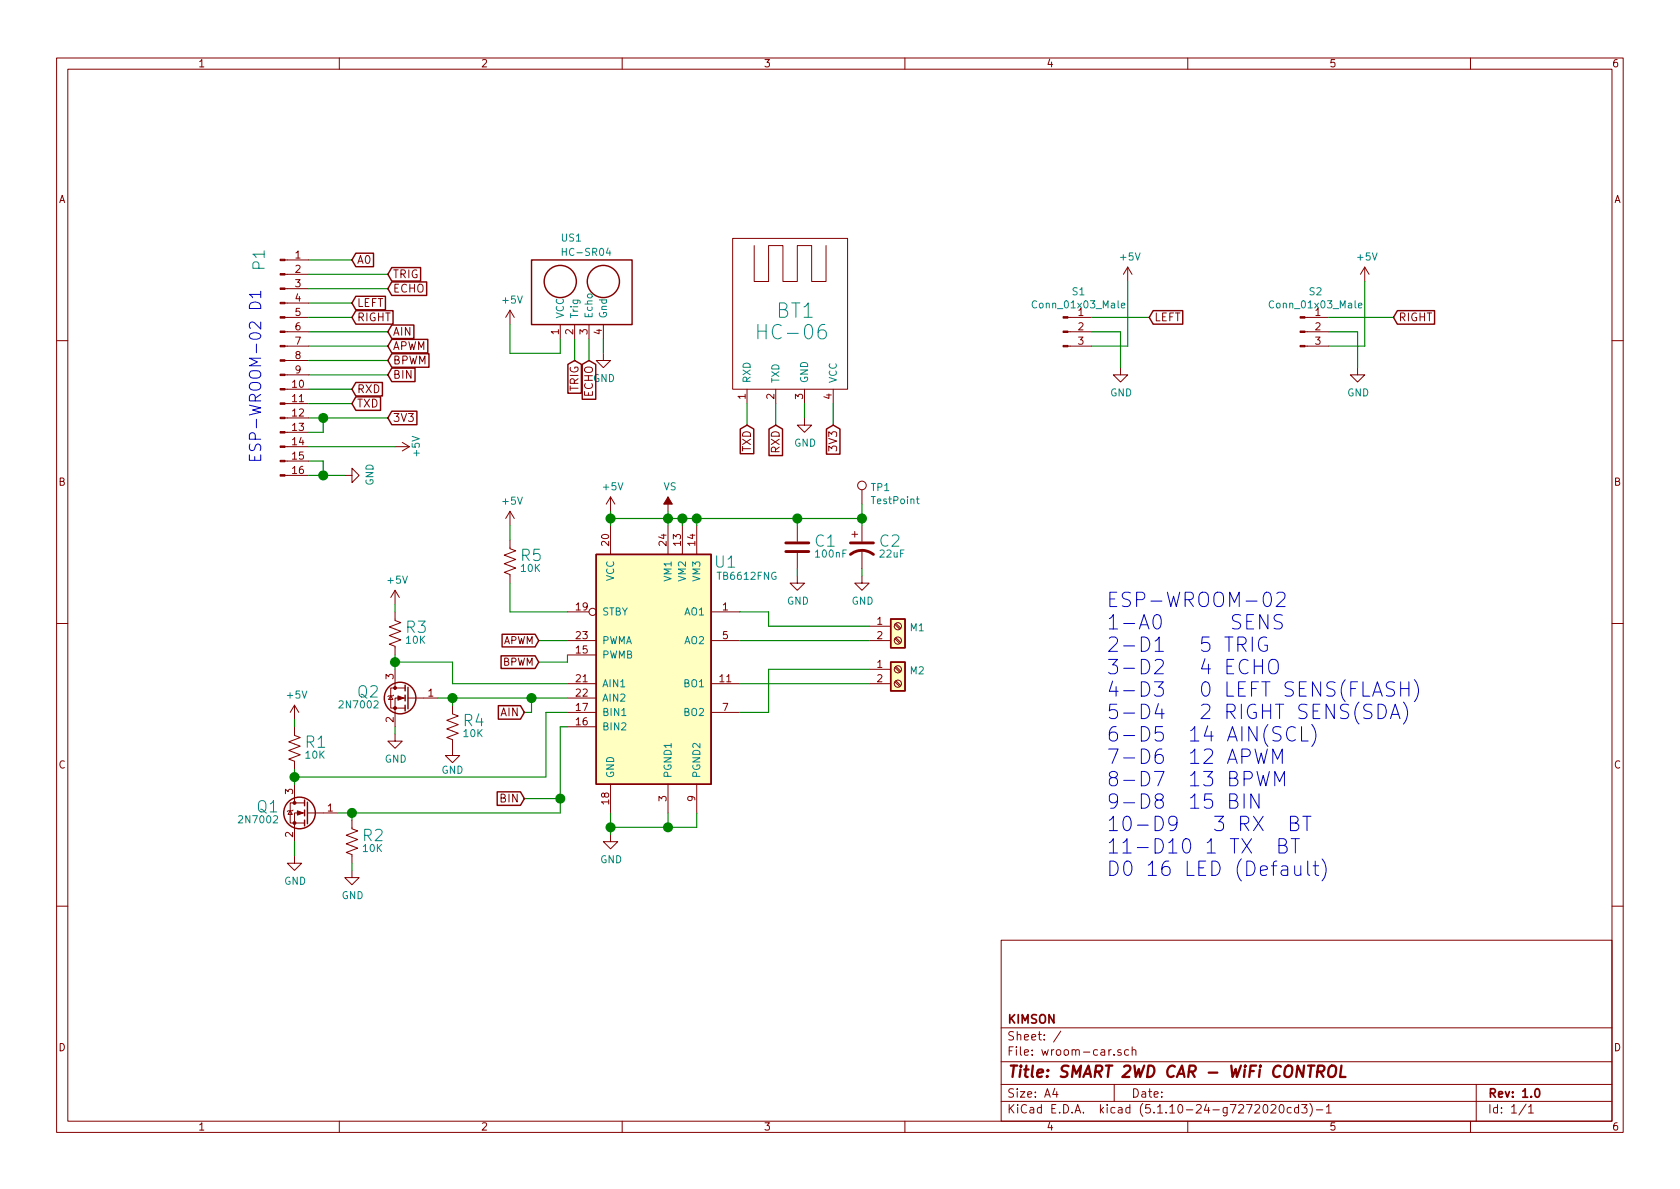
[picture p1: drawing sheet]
EESchema Schematic File Version 4
EELAYER 30 0
EELAYER END
$Descr A4 11693 8268
encoding utf-8
Sheet 1 1
Title "SMART 2WD CAR - WiFi CONTROL"
Date ""
Rev "1.0"
Comp "KIMSON"
Comment1 ""
Comment2 ""
Comment3 ""
Comment4 ""
$EndDescr
$Comp
L Connector:Conn_01x16_Male P1
U 1 1
P 1950 2500
F 0 "P1" V 1800 3200 79  0000 C CNN
F 1 "Conn_01x16_Male" V 1876 2428 50  0001 C CNN
F 2 "Connector_PinHeader_2.54mm:PinHeader_1x16_P2.54mm_Vertical" H 1950 2500 50  0001 C CNN
F 3 "~" H 1950 2500 50  0001 C CNN
	1    1950 2500
	1    0    0    -1  
$EndComp
Text GLabel 2450 1800 2    55   Input ~ 0
A0
$Comp
L power:GND #PWR0111
U 1 1
P 2400 3300
F 0 "#PWR0111" H 2400 3050 50  0001 C CNN
F 1 "GND" H 2405 3127 50  0000 C CNN
F 2 "" H 2400 3300 50  0001 C CNN
F 3 "" H 2400 3300 50  0001 C CNN
	1    2400 3300
	0    -1   -1   0   
$EndComp
$Comp
L power:+5V #PWR0112
U 1 1
P 2750 3100
F 0 "#PWR0112" H 2750 2950 50  0001 C CNN
F 1 "+5V" H 2750 3250 50  0000 C CNN
F 2 "" H 2750 3100 50  0001 C CNN
F 3 "" H 2750 3100 50  0001 C CNN
	1    2750 3100
	0    1    1    0   
$EndComp
Wire Wire Line
	2150 3300 2250 3300
Wire Wire Line
	2150 3200 2250 3200
Wire Wire Line
	2250 3200 2250 3300
Connection ~ 2250 3300
Wire Wire Line
	2250 3300 2400 3300
Text GLabel 2450 2200 2    55   Input ~ 0
RIGHT
Text GLabel 2700 2400 2    55   Input ~ 0
APWM
Wire Wire Line
	2150 2200 2450 2200
Text GLabel 2700 2000 2    55   Input ~ 0
ECHO
Text Notes 1829 2000 3    79   ~ 0
ESP-WROOM-02 D1
$Comp
L Device:C C1
U 1 1
P 5550 3800
F 0 "C1" H 5665 3846 79  0000 L CNN
F 1 "100nF" H 5665 3755 50  0000 L CNN
F 2 "Capacitor_SMD:C_0805_2012Metric" H 5588 3650 50  0001 C CNN
F 3 "~" H 5550 3800 50  0001 C CNN
F 4 "C62912" H 5550 3800 50  0001 C CNN "LCSC"
	1    5550 3800
	1    0    0    -1  
$EndComp
$Comp
L power:GND #PWR01
U 1 1
P 5550 4000
F 0 "#PWR01" H 5550 3750 50  0001 C CNN
F 1 "GND" H 5555 3827 50  0000 C CNN
F 2 "" H 5550 4000 50  0001 C CNN
F 3 "" H 5550 4000 50  0001 C CNN
	1    5550 4000
	1    0    0    -1  
$EndComp
Wire Wire Line
	5550 3950 5550 4000
Wire Wire Line
	2700 2000 2150 2000
Wire Wire Line
	2150 1800 2450 1800
$Comp
L Driver_Motor:TB6612FNG U1
U 1 1
P 4550 4650
F 0 "U1" H 5050 5400 79  0000 C CNN
F 1 "TB6612FNG" H 5200 5300 50  0000 C CNN
F 2 "Package_SO:SSOP-24_5.3x8.2mm_P0.65mm" H 5850 3750 50  0001 C CNN
F 3 "https://toshiba.semicon-storage.com/us/product/linear/motordriver/detail.TB6612FNG.html" H 5000 5250 50  0001 C CNN
F 4 "C88224" H 4550 4650 50  0001 C CNN "LCSC"
	1    4550 4650
	1    0    0    -1  
$EndComp
$Comp
L Device:CP1 C2
U 1 1
P 6000 3800
F 0 "C2" H 6115 3846 79  0000 L CNN
F 1 "22uF" H 6115 3755 50  0000 L CNN
F 2 "Capacitor_Tantalum_SMD:CP_EIA-3528-12_Kemet-T_Pad1.50x2.35mm_HandSolder" H 6000 3800 50  0001 C CNN
F 3 "~" H 6000 3800 50  0001 C CNN
F 4 "C8020" H 6000 3800 50  0001 C CNN "LCSC"
	1    6000 3800
	1    0    0    -1  
$EndComp
Wire Wire Line
	5150 4950 5350 4950
Wire Wire Line
	5150 4750 6050 4750
Wire Wire Line
	5350 4950 5350 4650
Wire Wire Line
	5350 4650 6050 4650
$Comp
L power:+5V #PWR09
U 1 1
P 4250 3550
F 0 "#PWR09" H 4250 3400 50  0001 C CNN
F 1 "+5V" H 4265 3723 50  0000 C CNN
F 2 "" H 4250 3550 50  0001 C CNN
F 3 "" H 4250 3550 50  0001 C CNN
	1    4250 3550
	1    0    0    -1  
$EndComp
Wire Wire Line
	4250 3550 4250 3600
$Comp
L power:GND #PWR014
U 1 1
P 6000 4000
F 0 "#PWR014" H 6000 3750 50  0001 C CNN
F 1 "GND" H 6005 3827 50  0000 C CNN
F 2 "" H 6000 4000 50  0001 C CNN
F 3 "" H 6000 4000 50  0001 C CNN
	1    6000 4000
	1    0    0    -1  
$EndComp
Wire Wire Line
	6000 3950 6000 4000
$Comp
L power:VS #PWR012
U 1 1
P 4650 3550
F 0 "#PWR012" H 4450 3400 50  0001 C CNN
F 1 "VS" H 4665 3723 50  0000 C CNN
F 2 "" H 4650 3550 50  0001 C CNN
F 3 "" H 4650 3550 50  0001 C CNN
	1    4650 3550
	1    0    0    -1  
$EndComp
Wire Wire Line
	4650 3550 4650 3600
Wire Wire Line
	4650 3600 4750 3600
Wire Wire Line
	4850 3600 4850 3650
Connection ~ 4650 3600
Wire Wire Line
	4650 3600 4650 3650
Wire Wire Line
	4750 3650 4750 3600
Connection ~ 4750 3600
Wire Wire Line
	6000 3600 6000 3650
$Comp
L Device:R_US R3
U 1 1
P 2750 4400
F 0 "R3" H 2818 4446 79  0000 L CNN
F 1 "10K" H 2818 4355 50  0000 L CNN
F 2 "Resistor_SMD:R_0805_2012Metric" V 2790 4390 50  0001 C CNN
F 3 "~" H 2750 4400 50  0001 C CNN
F 4 "C17414" H 2750 4400 50  0001 C CNN "LCSC"
	1    2750 4400
	1    0    0    -1  
$EndComp
$Comp
L Device:R_US R1
U 1 1
P 2050 5200
F 0 "R1" H 2118 5246 79  0000 L CNN
F 1 "10K" H 2118 5155 50  0000 L CNN
F 2 "Resistor_SMD:R_0805_2012Metric" V 2090 5190 50  0001 C CNN
F 3 "~" H 2050 5200 50  0001 C CNN
F 4 "C17414" H 2050 5200 50  0001 C CNN "LCSC"
	1    2050 5200
	1    0    0    -1  
$EndComp
Wire Wire Line
	3050 4850 3150 4850
Wire Wire Line
	2750 4550 2750 4600
$Comp
L power:+5V #PWR05
U 1 1
P 2750 4200
F 0 "#PWR05" H 2750 4050 50  0001 C CNN
F 1 "+5V" H 2765 4373 50  0000 C CNN
F 2 "" H 2750 4200 50  0001 C CNN
F 3 "" H 2750 4200 50  0001 C CNN
	1    2750 4200
	1    0    0    -1  
$EndComp
$Comp
L power:+5V #PWR02
U 1 1
P 2050 5000
F 0 "#PWR02" H 2050 4850 50  0001 C CNN
F 1 "+5V" H 2065 5173 50  0000 C CNN
F 2 "" H 2050 5000 50  0001 C CNN
F 3 "" H 2050 5000 50  0001 C CNN
	1    2050 5000
	1    0    0    -1  
$EndComp
Wire Wire Line
	2750 4200 2750 4250
Wire Wire Line
	2050 5000 2050 5050
Wire Wire Line
	2050 5350 2050 5400
Wire Wire Line
	3900 5050 3950 5050
Wire Wire Line
	2750 4600 3150 4600
Wire Wire Line
	3150 4600 3150 4750
Wire Wire Line
	3150 4750 3950 4750
Connection ~ 2750 4600
Wire Wire Line
	2750 4600 2750 4650
Wire Wire Line
	2350 5650 2450 5650
Wire Wire Line
	3950 4950 3800 4950
Wire Wire Line
	3800 5400 2050 5400
Connection ~ 2050 5400
Wire Wire Line
	2050 5400 2050 5450
$Comp
L power:GND #PWR06
U 1 1
P 2750 5100
F 0 "#PWR06" H 2750 4850 50  0001 C CNN
F 1 "GND" H 2755 4927 50  0000 C CNN
F 2 "" H 2750 5100 50  0001 C CNN
F 3 "" H 2750 5100 50  0001 C CNN
	1    2750 5100
	1    0    0    -1  
$EndComp
$Comp
L power:GND #PWR03
U 1 1
P 2050 5950
F 0 "#PWR03" H 2050 5700 50  0001 C CNN
F 1 "GND" H 2055 5777 50  0000 C CNN
F 2 "" H 2050 5950 50  0001 C CNN
F 3 "" H 2050 5950 50  0001 C CNN
	1    2050 5950
	1    0    0    -1  
$EndComp
Wire Wire Line
	2750 5050 2750 5100
Wire Wire Line
	2050 5850 2050 5950
$Comp
L Device:R_US R4
U 1 1
P 3150 5050
F 0 "R4" H 3218 5096 79  0000 L CNN
F 1 "10K" H 3218 5005 50  0000 L CNN
F 2 "Resistor_SMD:R_0805_2012Metric" V 3190 5040 50  0001 C CNN
F 3 "~" H 3150 5050 50  0001 C CNN
F 4 "C17414" H 3150 5050 50  0001 C CNN "LCSC"
	1    3150 5050
	1    0    0    -1  
$EndComp
$Comp
L Device:R_US R2
U 1 1
P 2450 5850
F 0 "R2" H 2518 5896 79  0000 L CNN
F 1 "10K" H 2518 5805 50  0000 L CNN
F 2 "Resistor_SMD:R_0805_2012Metric" V 2490 5840 50  0001 C CNN
F 3 "~" H 2450 5850 50  0001 C CNN
F 4 "C17414" H 2450 5850 50  0001 C CNN "LCSC"
	1    2450 5850
	1    0    0    -1  
$EndComp
Wire Wire Line
	2450 5700 2450 5650
Connection ~ 2450 5650
Wire Wire Line
	2450 5650 3900 5650
$Comp
L power:GND #PWR04
U 1 1
P 2450 6050
F 0 "#PWR04" H 2450 5800 50  0001 C CNN
F 1 "GND" H 2455 5877 50  0000 C CNN
F 2 "" H 2450 6050 50  0001 C CNN
F 3 "" H 2450 6050 50  0001 C CNN
	1    2450 6050
	1    0    0    -1  
$EndComp
Wire Wire Line
	2450 6000 2450 6050
$Comp
L power:GND #PWR07
U 1 1
P 3150 5200
F 0 "#PWR07" H 3150 4950 50  0001 C CNN
F 1 "GND" H 3150 5050 50  0000 C CNN
F 2 "" H 3150 5200 50  0001 C CNN
F 3 "" H 3150 5200 50  0001 C CNN
	1    3150 5200
	1    0    0    -1  
$EndComp
Wire Wire Line
	3150 4900 3150 4850
Connection ~ 3150 4850
Wire Wire Line
	3150 4850 3700 4850
Wire Wire Line
	3800 4950 3800 5400
Wire Wire Line
	3900 5050 3900 5550
Text GLabel 3650 4950 0    55   Input ~ 0
AIN
Text GLabel 3650 5550 0    55   Input ~ 0
BIN
Wire Wire Line
	3650 5550 3900 5550
Connection ~ 3900 5550
Wire Wire Line
	3900 5550 3900 5650
Wire Wire Line
	3650 4950 3700 4950
Wire Wire Line
	3700 4950 3700 4850
Connection ~ 3700 4850
Wire Wire Line
	3700 4850 3950 4850
$Comp
L Transistor_FET:2N7002 Q2
U 1 1
P 2850 4850
F 0 "Q2" H 3055 4896 79  0000 L CNN
F 1 "2N7002" H 3055 4805 50  0000 L CNN
F 2 "Package_TO_SOT_SMD:SOT-23" H 3050 4775 50  0001 L CIN
F 3 "https://www.fairchildsemi.com/datasheets/2N/2N7002.pdf" H 2850 4850 50  0001 L CNN
F 4 "C116584" H 2850 4850 50  0001 C CNN "LCSC"
	1    2850 4850
	-1   0    0    -1  
$EndComp
$Comp
L Transistor_FET:2N7002 Q1
U 1 1
P 2150 5650
F 0 "Q1" H 2355 5696 79  0000 L CNN
F 1 "2N7002" H 2355 5605 50  0000 L CNN
F 2 "Package_TO_SOT_SMD:SOT-23" H 2350 5575 50  0001 L CIN
F 3 "https://www.fairchildsemi.com/datasheets/2N/2N7002.pdf" H 2150 5650 50  0001 L CNN
F 4 "C116584" H 2150 5650 50  0001 C CNN "LCSC"
	1    2150 5650
	-1   0    0    -1  
$EndComp
Text Notes 7700 6100 0    100  ~ 0
ESP-WROOM-02 \n1-A0      SENS\n2-D1   5 TRIG\n3-D2   4 ECHO\n4-D3   0 LEFT SENS(FLASH) \n5-D4   2 RIGHT SENS(SDA)\n6-D5  14 AIN(SCL)\n7-D6  12 APWM \n8-D7  13 BPWM \n9-D8  15 BIN  \n10-D9   3 RX  BT\n11-D10 1 TX  BT\nD0 16 LED (Default)
Text GLabel 2700 2300 2    55   Input ~ 0
AIN
Text GLabel 2700 1900 2    55   Input ~ 0
TRIG
Text GLabel 2450 2100 2    55   Input ~ 0
LEFT
Text GLabel 2700 2500 2    55   Input ~ 0
BPWM
Text GLabel 2700 2600 2    55   Input ~ 0
BIN
Text GLabel 2450 2700 2    55   Input ~ 0
RXD
Text GLabel 2450 2800 2    55   Input ~ 0
TXD
Wire Wire Line
	2700 1900 2150 1900
Wire Wire Line
	2450 2100 2150 2100
Wire Wire Line
	2700 2300 2150 2300
Wire Wire Line
	2700 2400 2150 2400
Wire Wire Line
	2700 2500 2150 2500
Wire Wire Line
	2700 2600 2150 2600
Wire Wire Line
	2450 2700 2150 2700
Wire Wire Line
	2450 2800 2150 2800
Text GLabel 2700 2900 2    55   Input ~ 0
3V3
Wire Wire Line
	2700 2900 2250 2900
Wire Wire Line
	2150 3000 2250 3000
Wire Wire Line
	2250 3000 2250 2900
Connection ~ 2250 2900
Wire Wire Line
	2250 2900 2150 2900
$Comp
L hc-06:HC-06 BT1
U 1 1
P 5500 2600
F 0 "BT1" H 5400 3050 100 0000 L CNN
F 1 "HC-06" H 5250 2900 100 0000 L CNN
F 2 "Connector_PinHeader_2.54mm:PinHeader_1x04_P2.54mm_Vertical" H 5500 2600 100 0001 C CNN
F 3 "" H 5500 2600 100 0001 C CNN
	1    5500 2600
	1    0    0    -1  
$EndComp
$Comp
L HC-SR04:HC-SR04 US1
U 1 1
P 4050 2250
F 0 "US1" V 4650 2400 50  0000 R CNN
F 1 "HC-SR04" V 4550 2400 50  0000 R CNN
F 2 "myOwnLib:HC-SR04" H 4050 2250 50  0001 C CNN
F 3 "" H 4050 2250 50  0001 C CNN
	1    4050 2250
	0    -1   -1   0   
$EndComp
Text GLabel 5200 2950 3    55   Input ~ 0
TXD
Text GLabel 5400 2950 3    55   Input ~ 0
RXD
Text GLabel 4000 2500 3    55   Input ~ 0
TRIG
Text GLabel 4100 2500 3    55   Input ~ 0
ECHO
Text GLabel 5800 2950 3    55   Input ~ 0
3V3
$Comp
L power:+5V #PWR011
U 1 1
P 3550 2250
F 0 "#PWR011" H 3550 2100 50  0001 C CNN
F 1 "+5V" H 3565 2423 50  0000 C CNN
F 2 "" H 3550 2250 50  0001 C CNN
F 3 "" H 3550 2250 50  0001 C CNN
	1    3550 2250
	1    0    0    -1  
$EndComp
$Comp
L power:GND #PWR013
U 1 1
P 4200 2450
F 0 "#PWR013" H 4200 2200 50  0001 C CNN
F 1 "GND" H 4205 2277 50  0000 C CNN
F 2 "" H 4200 2450 50  0001 C CNN
F 3 "" H 4200 2450 50  0001 C CNN
	1    4200 2450
	1    0    0    -1  
$EndComp
$Comp
L power:GND #PWR015
U 1 1
P 5600 2900
F 0 "#PWR015" H 5600 2650 50  0001 C CNN
F 1 "GND" H 5605 2727 50  0000 C CNN
F 2 "" H 5600 2900 50  0001 C CNN
F 3 "" H 5600 2900 50  0001 C CNN
	1    5600 2900
	1    0    0    -1  
$EndComp
Wire Wire Line
	5800 2800 5800 2950
Wire Wire Line
	5600 2800 5600 2900
Wire Wire Line
	5400 2800 5400 2950
Wire Wire Line
	5200 2800 5200 2950
Wire Wire Line
	4200 2350 4200 2450
Wire Wire Line
	4000 2350 4000 2500
Wire Wire Line
	4100 2350 4100 2500
Wire Wire Line
	3550 2250 3550 2450
Wire Wire Line
	3550 2450 3900 2450
Wire Wire Line
	3900 2450 3900 2350
$Comp
L Connector:Screw_Terminal_01x02 M2
U 1 1
P 6250 4650
F 0 "M2" H 6330 4642 50  0000 L CNN
F 1 "Screw_Terminal_01x02" H 6330 4551 50  0001 L CNN
F 2 "TerminalBlock_Phoenix:TerminalBlock_Phoenix_MPT-0,5-2-2.54_1x02_P2.54mm_Horizontal" H 6250 4650 50  0001 C CNN
F 3 "~" H 6250 4650 50  0001 C CNN
	1    6250 4650
	1    0    0    -1  
$EndComp
Wire Wire Line
	2750 3100 2150 3100
Wire Wire Line
	5550 3650 5550 3600
Connection ~ 5550 3600
Wire Wire Line
	5550 3600 6000 3600
Connection ~ 4250 3600
Wire Wire Line
	4250 3600 4250 3650
Wire Wire Line
	4750 3600 4850 3600
Connection ~ 4850 3600
Wire Wire Line
	4850 3600 5550 3600
Connection ~ 6000 3600
$Comp
L Connector:TestPoint TP1
U 1 1
P 6000 3500
F 0 "TP1" H 6058 3618 50  0000 L CNN
F 1 "TestPoint" H 6058 3527 50  0000 L CNN
F 2 "TestPoint:TestPoint_Pad_2.0x2.0mm" H 6200 3500 50  0001 C CNN
F 3 "~" H 6200 3500 50  0001 C CNN
	1    6000 3500
	1    0    0    -1  
$EndComp
Wire Wire Line
	6000 3500 6000 3600
Wire Wire Line
	4250 3600 4650 3600
$Comp
L Connector:Screw_Terminal_01x02 M1
U 1 1
P 6250 4350
F 0 "M1" H 6330 4342 50  0000 L CNN
F 1 "Screw_Terminal_01x02" H 6330 4251 50  0001 L CNN
F 2 "TerminalBlock_Phoenix:TerminalBlock_Phoenix_MPT-0,5-2-2.54_1x02_P2.54mm_Horizontal" H 6250 4350 50  0001 C CNN
F 3 "~" H 6250 4350 50  0001 C CNN
	1    6250 4350
	1    0    0    -1  
$EndComp
Text GLabel 3750 4450 0    50   Input ~ 0
APWM
Text GLabel 3750 4600 0    50   Input ~ 0
BPWM
Wire Wire Line
	3750 4450 3950 4450
Wire Wire Line
	3750 4600 3950 4600
Wire Wire Line
	3950 4600 3950 4550
$Comp
L Device:R_US R5
U 1 1
P 3550 3900
F 0 "R5" H 3618 3946 79  0000 L CNN
F 1 "10K" H 3618 3855 50  0000 L CNN
F 2 "Resistor_SMD:R_0805_2012Metric" V 3590 3890 50  0001 C CNN
F 3 "~" H 3550 3900 50  0001 C CNN
F 4 "C17414" H 3550 3900 50  0001 C CNN "LCSC"
	1    3550 3900
	1    0    0    -1  
$EndComp
$Comp
L power:+5V #PWR0101
U 1 1
P 3550 3650
F 0 "#PWR0101" H 3550 3500 50  0001 C CNN
F 1 "+5V" H 3565 3823 50  0000 C CNN
F 2 "" H 3550 3650 50  0001 C CNN
F 3 "" H 3550 3650 50  0001 C CNN
	1    3550 3650
	1    0    0    -1  
$EndComp
Wire Wire Line
	3550 3750 3550 3650
Wire Wire Line
	3550 4050 3550 4250
Wire Wire Line
	3550 4250 3950 4250
$Comp
L power:GND #PWR0102
U 1 1
P 4250 5800
F 0 "#PWR0102" H 4250 5550 50  0001 C CNN
F 1 "GND" H 4255 5627 50  0000 C CNN
F 2 "" H 4250 5800 50  0001 C CNN
F 3 "" H 4250 5800 50  0001 C CNN
	1    4250 5800
	1    0    0    -1  
$EndComp
Wire Wire Line
	4250 5650 4250 5750
Wire Wire Line
	4850 5650 4850 5750
Wire Wire Line
	4850 5750 4650 5750
Connection ~ 4250 5750
Wire Wire Line
	4250 5750 4250 5800
Wire Wire Line
	4650 5650 4650 5750
Connection ~ 4650 5750
Wire Wire Line
	4650 5750 4250 5750
$Comp
L Connector:Conn_01x03_Male S1
U 1 1
P 7400 2300
F 0 "S1" H 7508 2581 50  0000 C CNN
F 1 "Conn_01x03_Male" H 7508 2490 50  0000 C CNN
F 2 "Connector_PinHeader_2.54mm:PinHeader_1x03_P2.54mm_Vertical" H 7400 2300 50  0001 C CNN
F 3 "~" H 7400 2300 50  0001 C CNN
	1    7400 2300
	1    0    0    -1  
$EndComp
$Comp
L Connector:Conn_01x03_Male S2
U 1 1
P 9050 2300
F 0 "S2" H 9158 2581 50  0000 C CNN
F 1 "Conn_01x03_Male" H 9158 2490 50  0000 C CNN
F 2 "Connector_PinHeader_2.54mm:PinHeader_1x03_P2.54mm_Vertical" H 9050 2300 50  0001 C CNN
F 3 "~" H 9050 2300 50  0001 C CNN
	1    9050 2300
	1    0    0    -1  
$EndComp
Text GLabel 8000 2200 2    55   Input ~ 0
LEFT
Text GLabel 9700 2200 2    55   Input ~ 0
RIGHT
$Comp
L power:GND #PWR0103
U 1 1
P 7800 2550
F 0 "#PWR0103" H 7800 2300 50  0001 C CNN
F 1 "GND" H 7805 2377 50  0000 C CNN
F 2 "" H 7800 2550 50  0001 C CNN
F 3 "" H 7800 2550 50  0001 C CNN
	1    7800 2550
	1    0    0    -1  
$EndComp
$Comp
L power:GND #PWR0104
U 1 1
P 9450 2550
F 0 "#PWR0104" H 9450 2300 50  0001 C CNN
F 1 "GND" H 9455 2377 50  0000 C CNN
F 2 "" H 9450 2550 50  0001 C CNN
F 3 "" H 9450 2550 50  0001 C CNN
	1    9450 2550
	1    0    0    -1  
$EndComp
$Comp
L power:+5V #PWR0105
U 1 1
P 7850 1950
F 0 "#PWR0105" H 7850 1800 50  0001 C CNN
F 1 "+5V" H 7865 2123 50  0000 C CNN
F 2 "" H 7850 1950 50  0001 C CNN
F 3 "" H 7850 1950 50  0001 C CNN
	1    7850 1950
	1    0    0    -1  
$EndComp
$Comp
L power:+5V #PWR0106
U 1 1
P 9500 1950
F 0 "#PWR0106" H 9500 1800 50  0001 C CNN
F 1 "+5V" H 9515 2123 50  0000 C CNN
F 2 "" H 9500 1950 50  0001 C CNN
F 3 "" H 9500 1950 50  0001 C CNN
	1    9500 1950
	1    0    0    -1  
$EndComp
Wire Wire Line
	7600 2200 8000 2200
Wire Wire Line
	7850 1950 7850 2400
Wire Wire Line
	7850 2400 7600 2400
Wire Wire Line
	9500 1950 9500 2400
Wire Wire Line
	9500 2400 9250 2400
Wire Wire Line
	9250 2200 9700 2200
Wire Wire Line
	9250 2300 9450 2300
Wire Wire Line
	9450 2300 9450 2550
Wire Wire Line
	7600 2300 7800 2300
Wire Wire Line
	7800 2300 7800 2550
Wire Wire Line
	6050 4450 5150 4450
Wire Wire Line
	6050 4350 5350 4350
Wire Wire Line
	5350 4350 5350 4250
Wire Wire Line
	5350 4250 5150 4250
$EndSCHEMATC
